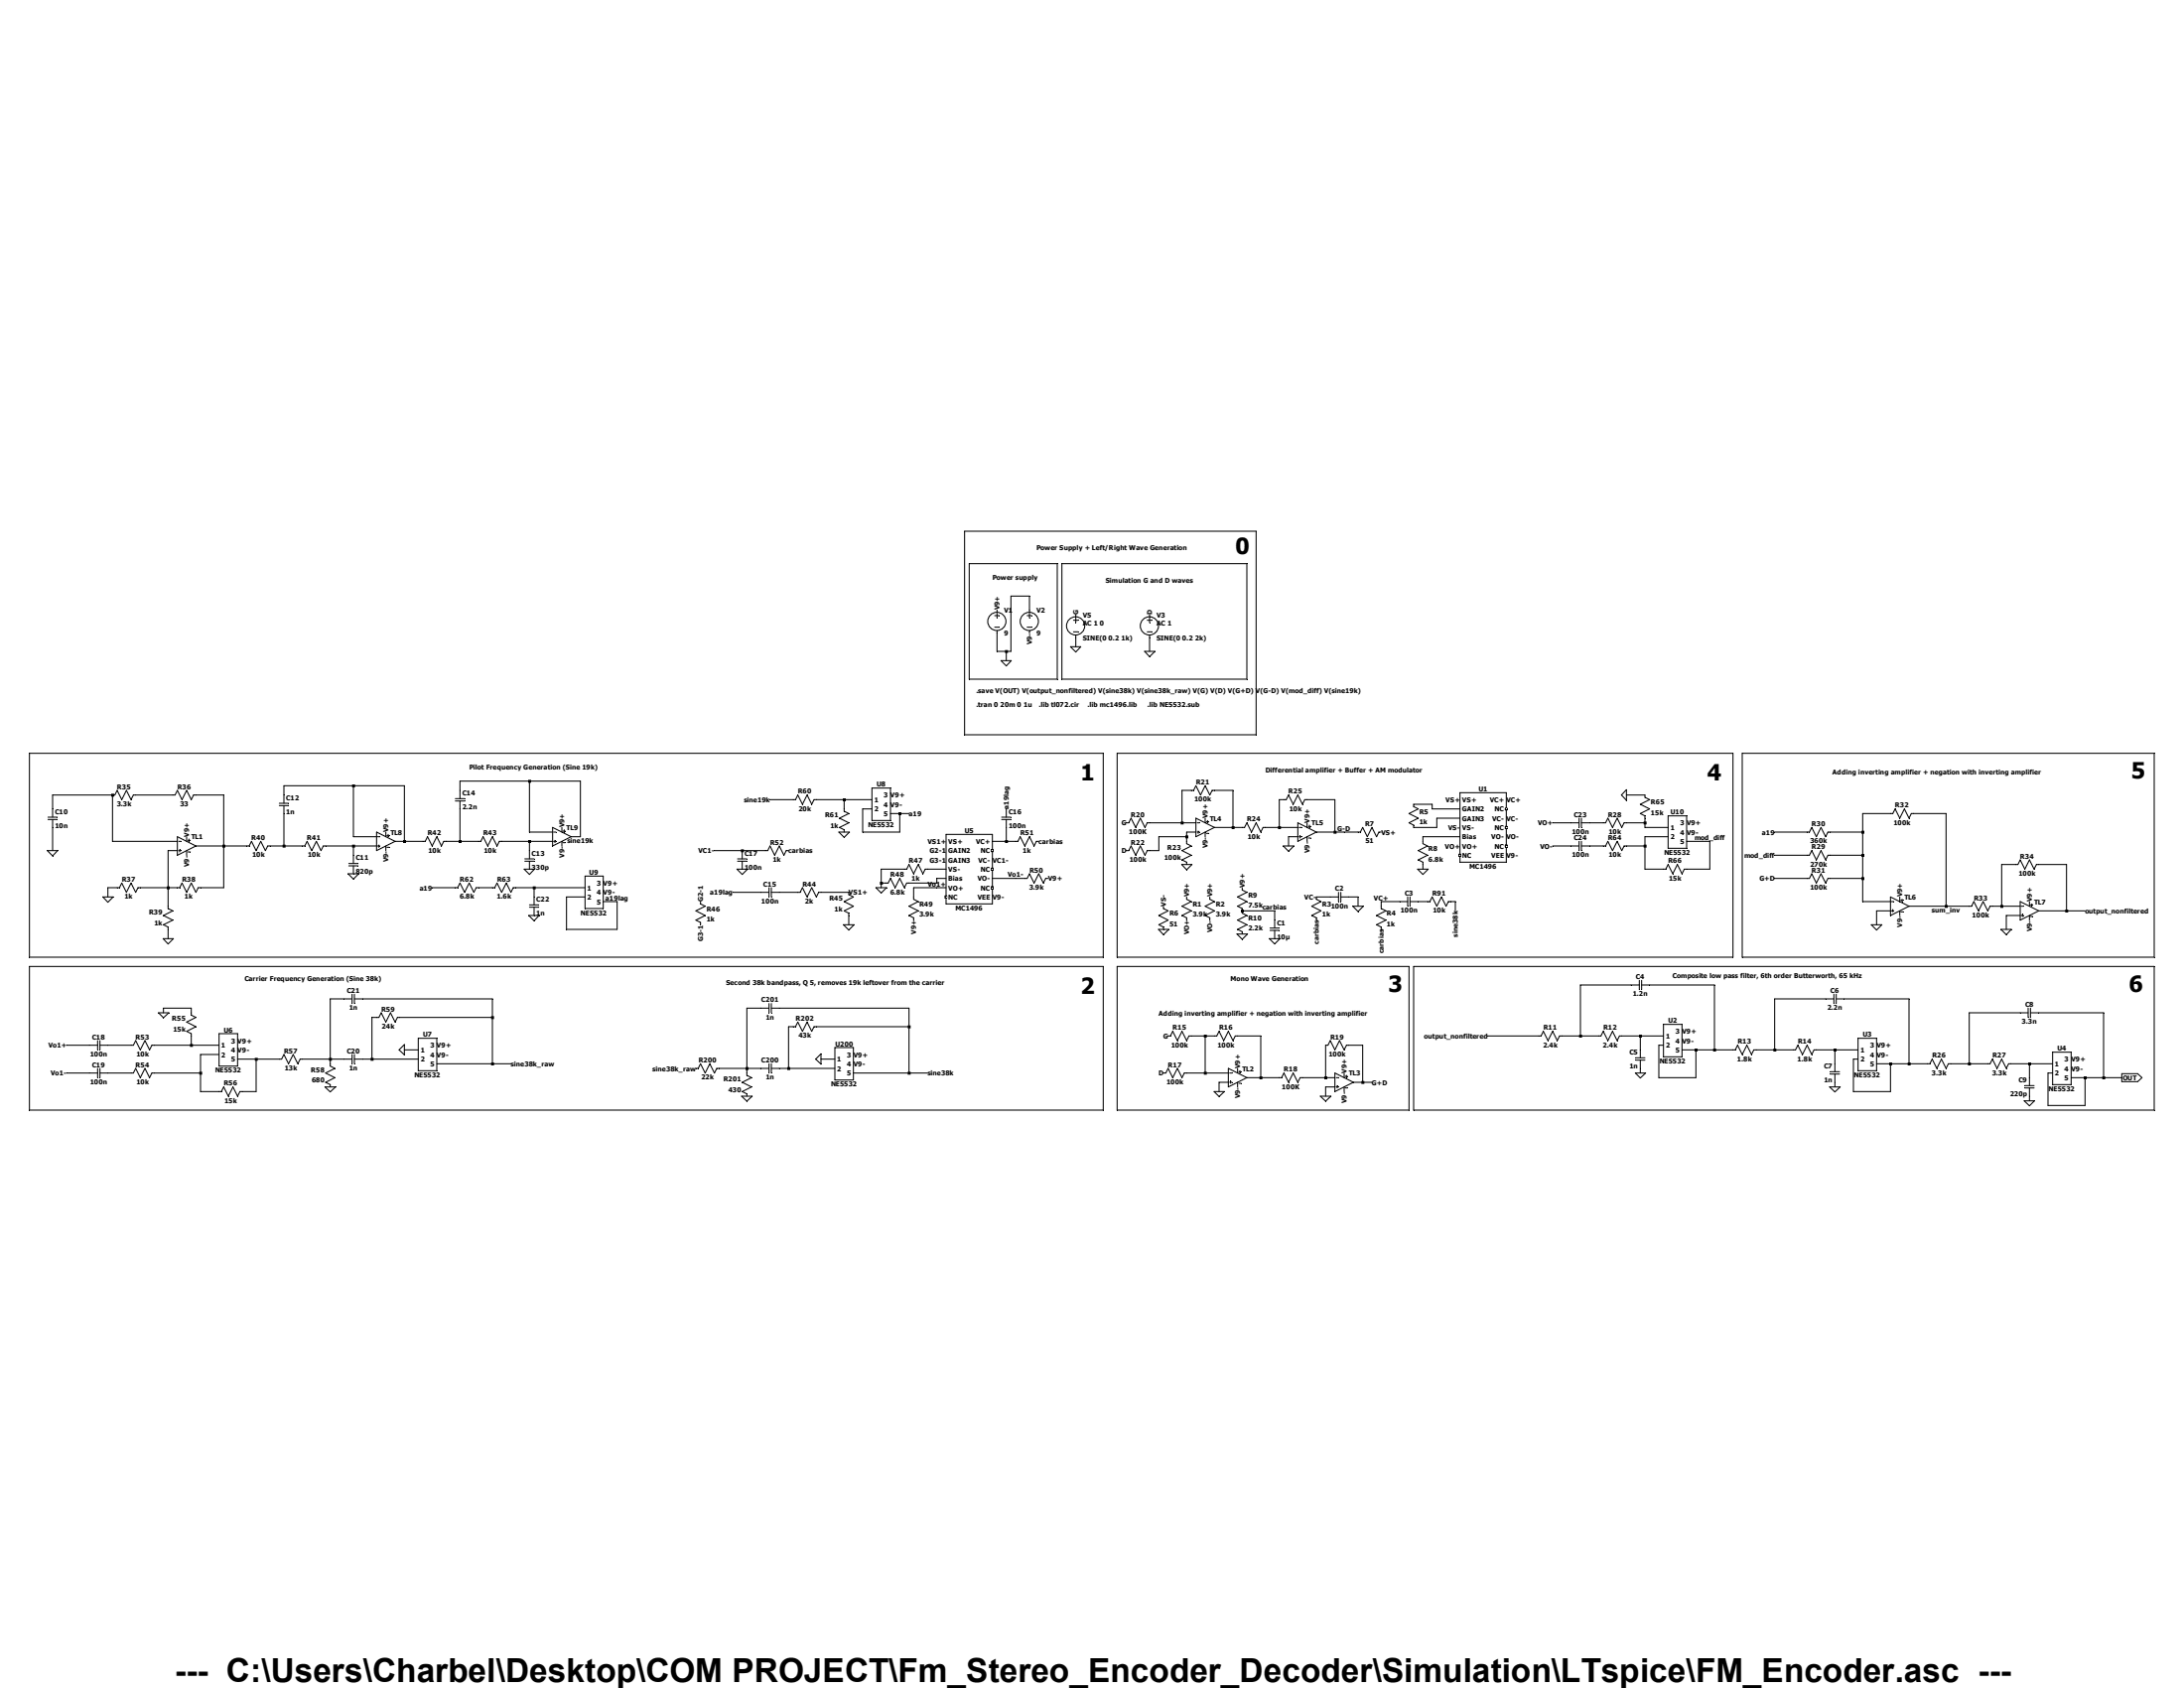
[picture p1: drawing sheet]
Version 4.1
SHEET 1 17428 680
WIRE -4272 -6784 -4336 -6784
WIRE -4272 -6736 -4272 -6784
WIRE -4112 -6608 -4112 -6640
WIRE -4384 -6592 -4384 -6656
WIRE -4352 -6592 -4384 -6592
WIRE -4336 -6592 -4336 -6784
WIRE -4336 -6592 -4352 -6592
WIRE -3856 -6592 -3856 -6640
WIRE -4352 -6560 -4352 -6592
WIRE -6000 -6144 -6240 -6144
WIRE -5824 -6144 -6000 -6144
WIRE -6608 -6128 -6848 -6128
WIRE -6432 -6128 -6608 -6128
WIRE -6240 -6112 -6240 -6144
WIRE -3712 -6112 -3744 -6112
WIRE -3568 -6112 -3632 -6112
WIRE -7440 -6096 -7648 -6096
WIRE -7232 -6096 -7360 -6096
WIRE -7056 -6096 -7152 -6096
WIRE -6848 -6096 -6848 -6128
WIRE -2144 -6096 -2208 -6096
WIRE -5088 -6080 -5168 -6080
WIRE -4912 -6080 -5008 -6080
WIRE -4816 -6080 -4912 -6080
WIRE -3392 -6080 -3408 -6080
WIRE -3216 -6080 -3312 -6080
WIRE -2880 -6064 -2944 -6064
WIRE -7648 -6048 -7648 -6096
WIRE -4912 -6048 -4912 -6080
WIRE -4816 -6048 -4848 -6048
WIRE -2880 -6048 -2880 -6064
WIRE -2784 -6048 -2880 -6048
WIRE -4720 -6032 -4752 -6032
WIRE -4688 -6032 -4720 -6032
WIRE -1296 -6032 -1392 -6032
WIRE -1104 -6032 -1216 -6032
WIRE -2784 -6016 -2864 -6016
WIRE -3744 -6000 -3744 -6112
WIRE -3744 -6000 -3856 -6000
WIRE -3696 -6000 -3744 -6000
WIRE -2400 -6000 -2464 -6000
WIRE -2288 -6000 -2336 -6000
WIRE -2144 -6000 -2144 -6016
WIRE -2144 -6000 -2208 -6000
WIRE -3568 -5984 -3568 -6112
WIRE -3568 -5984 -3632 -5984
WIRE -3536 -5984 -3568 -5984
WIRE -3408 -5984 -3408 -6080
WIRE -3408 -5984 -3456 -5984
WIRE -3344 -5984 -3408 -5984
WIRE -2864 -5984 -2864 -6016
WIRE -2864 -5984 -2944 -5984
WIRE -2144 -5984 -2144 -6000
WIRE -2064 -5984 -2144 -5984
WIRE -6000 -5968 -6000 -6144
WIRE -5920 -5968 -6000 -5968
WIRE -4848 -5968 -4848 -6048
WIRE -4720 -5968 -4720 -6032
WIRE -4720 -5968 -4848 -5968
WIRE -3696 -5968 -3728 -5968
WIRE -3216 -5968 -3216 -6080
WIRE -3216 -5968 -3280 -5968
WIRE -3184 -5968 -3216 -5968
WIRE -3136 -5968 -3184 -5968
WIRE -1584 -5968 -1696 -5968
WIRE -1392 -5968 -1392 -6032
WIRE -1392 -5968 -1504 -5968
WIRE -6608 -5952 -6608 -6128
WIRE -6528 -5952 -6608 -5952
WIRE -5824 -5952 -5824 -6144
WIRE -5824 -5952 -5856 -5952
WIRE -3728 -5952 -3728 -5968
WIRE -3728 -5952 -3824 -5952
WIRE -3344 -5952 -3376 -5952
WIRE -2784 -5952 -2912 -5952
WIRE -2064 -5952 -2144 -5952
WIRE -7440 -5936 -7440 -6096
WIRE -7216 -5936 -7440 -5936
WIRE -6432 -5936 -6432 -6128
WIRE -6432 -5936 -6464 -5936
WIRE -6368 -5936 -6432 -5936
WIRE -6240 -5936 -6240 -6048
WIRE -6240 -5936 -6288 -5936
WIRE -6176 -5936 -6240 -5936
WIRE -6000 -5936 -6096 -5936
WIRE -5920 -5936 -6000 -5936
WIRE -4352 -5936 -4352 -5984
WIRE -4352 -5936 -4400 -5936
WIRE -4320 -5936 -4352 -5936
WIRE -3728 -5936 -3728 -5952
WIRE -2912 -5936 -2912 -5952
WIRE -1920 -5936 -2000 -5936
WIRE -7056 -5920 -7056 -6096
WIRE -7056 -5920 -7152 -5920
WIRE -6976 -5920 -7056 -5920
WIRE -6848 -5920 -6848 -6032
WIRE -6848 -5920 -6896 -5920
WIRE -6784 -5920 -6848 -5920
WIRE -6608 -5920 -6704 -5920
WIRE -6528 -5920 -6608 -5920
WIRE -3376 -5920 -3376 -5952
WIRE -2400 -5920 -2464 -5920
WIRE -2288 -5920 -2336 -5920
WIRE -2144 -5920 -2144 -5952
WIRE -2144 -5920 -2208 -5920
WIRE -7648 -5904 -7648 -5984
WIRE -7216 -5904 -7248 -5904
WIRE -6000 -5904 -6000 -5936
WIRE -5264 -5904 -5360 -5904
WIRE -5184 -5904 -5264 -5904
WIRE -3824 -5904 -3824 -5952
WIRE -3824 -5904 -3856 -5904
WIRE -6608 -5888 -6608 -5920
WIRE -1584 -5888 -1696 -5888
WIRE -1392 -5888 -1392 -5968
WIRE -1392 -5888 -1504 -5888
WIRE -864 -5856 -912 -5856
WIRE -688 -5856 -784 -5856
WIRE -4704 -5840 -4784 -5840
WIRE -4560 -5840 -4624 -5840
WIRE -2912 -5840 -2912 -5856
WIRE -2144 -5840 -2144 -5920
WIRE -2080 -5840 -2144 -5840
WIRE -1920 -5840 -1920 -5936
WIRE -1920 -5840 -2000 -5840
WIRE -4560 -5808 -4592 -5808
WIRE -4320 -5808 -4400 -5808
WIRE -4288 -5808 -4320 -5808
WIRE -1584 -5808 -1696 -5808
WIRE -1392 -5808 -1392 -5888
WIRE -1392 -5808 -1504 -5808
WIRE -4784 -5792 -4784 -5840
WIRE -4768 -5792 -4784 -5792
WIRE -4592 -5792 -4592 -5808
WIRE -4592 -5792 -4688 -5792
WIRE -7424 -5776 -7456 -5776
WIRE -7248 -5776 -7248 -5904
WIRE -7248 -5776 -7344 -5776
WIRE -7216 -5776 -7248 -5776
WIRE -7056 -5776 -7056 -5920
WIRE -7056 -5776 -7136 -5776
WIRE -6256 -5776 -6336 -5776
WIRE -6128 -5776 -6176 -5776
WIRE -5984 -5776 -6048 -5776
WIRE -5808 -5776 -5984 -5776
WIRE -4784 -5776 -4784 -5792
WIRE -4592 -5776 -4672 -5776
WIRE -4560 -5776 -4592 -5776
WIRE -5200 -5760 -5296 -5760
WIRE -5072 -5760 -5136 -5760
WIRE -4896 -5760 -4992 -5760
WIRE -7456 -5744 -7456 -5776
WIRE -5984 -5744 -5984 -5776
WIRE -5808 -5744 -5872 -5744
WIRE -4672 -5744 -4672 -5776
WIRE -3232 -5744 -3280 -5744
WIRE -3136 -5744 -3168 -5744
WIRE -5696 -5728 -5744 -5728
WIRE -2992 -5728 -3056 -5728
WIRE -2896 -5728 -2928 -5728
WIRE -2800 -5728 -2816 -5728
WIRE -1392 -5728 -1392 -5808
WIRE -1296 -5728 -1392 -5728
WIRE -7248 -5712 -7248 -5776
WIRE -3136 -5712 -3136 -5744
WIRE -3056 -5712 -3056 -5728
WIRE -1104 -5712 -1104 -6032
WIRE -1104 -5712 -1232 -5712
WIRE -1024 -5712 -1104 -5712
WIRE -912 -5712 -912 -5856
WIRE -912 -5712 -944 -5712
WIRE -848 -5712 -912 -5712
WIRE -3424 -5696 -3536 -5696
WIRE -2800 -5696 -2800 -5728
WIRE -1296 -5696 -1344 -5696
WIRE -688 -5696 -688 -5856
WIRE -688 -5696 -784 -5696
WIRE -624 -5696 -688 -5696
WIRE -848 -5680 -896 -5680
WIRE -3424 -5664 -3424 -5696
WIRE -4896 -5648 -4896 -5680
WIRE -1344 -5648 -1344 -5696
WIRE -5872 -5632 -5872 -5744
WIRE -5696 -5632 -5696 -5728
WIRE -5696 -5632 -5872 -5632
WIRE -896 -5632 -896 -5680
WIRE -7248 -5600 -7248 -5632
WIRE -2192 -5440 -2368 -5440
WIRE -1904 -5440 -2128 -5440
WIRE -6640 -5392 -6688 -5392
WIRE -6128 -5392 -6576 -5392
WIRE -1520 -5392 -1696 -5392
WIRE -1232 -5392 -1456 -5392
WIRE -7168 -5360 -7264 -5360
WIRE -5200 -5360 -5248 -5360
WIRE -4688 -5360 -5136 -5360
WIRE -7264 -5344 -7264 -5360
WIRE -7168 -5344 -7168 -5360
WIRE -848 -5344 -1024 -5344
WIRE -560 -5344 -784 -5344
WIRE -6528 -5328 -6544 -5328
WIRE -6128 -5328 -6128 -5392
WIRE -6128 -5328 -6448 -5328
WIRE -5088 -5296 -5104 -5296
WIRE -4688 -5296 -4688 -5360
WIRE -4688 -5296 -5008 -5296
WIRE -3664 -5264 -3712 -5264
WIRE -3632 -5264 -3664 -5264
WIRE -3472 -5264 -3552 -5264
WIRE -2512 -5264 -2688 -5264
WIRE -2368 -5264 -2368 -5440
WIRE -2368 -5264 -2432 -5264
WIRE -2304 -5264 -2368 -5264
WIRE -2160 -5264 -2224 -5264
WIRE -2080 -5264 -2160 -5264
WIRE -7520 -5232 -7600 -5232
WIRE -7376 -5232 -7456 -5232
WIRE -7168 -5232 -7168 -5264
WIRE -7168 -5232 -7296 -5232
WIRE -7072 -5232 -7168 -5232
WIRE -3120 -5232 -3168 -5232
WIRE -2080 -5232 -2096 -5232
WIRE -6384 -5216 -6432 -5216
WIRE -2160 -5216 -2160 -5264
WIRE -1968 -5216 -2016 -5216
WIRE -1904 -5216 -1904 -5440
WIRE -1904 -5216 -1968 -5216
WIRE -1840 -5216 -1904 -5216
WIRE -1696 -5216 -1696 -5392
WIRE -1696 -5216 -1760 -5216
WIRE -1632 -5216 -1696 -5216
WIRE -1488 -5216 -1552 -5216
WIRE -1408 -5216 -1488 -5216
WIRE -7072 -5200 -7136 -5200
WIRE -6944 -5184 -7008 -5184
WIRE -6864 -5184 -6944 -5184
WIRE -6688 -5184 -6688 -5392
WIRE -6688 -5184 -6784 -5184
WIRE -6640 -5184 -6688 -5184
WIRE -6544 -5184 -6544 -5328
WIRE -6544 -5184 -6576 -5184
WIRE -6384 -5184 -6544 -5184
WIRE -4944 -5184 -4992 -5184
WIRE -1408 -5184 -1424 -5184
WIRE -6688 -5168 -6688 -5184
WIRE -6128 -5168 -6128 -5328
WIRE -6128 -5168 -6320 -5168
WIRE -6064 -5168 -6128 -5168
WIRE -1488 -5168 -1488 -5216
WIRE -1296 -5168 -1344 -5168
WIRE -1232 -5168 -1232 -5392
WIRE -1232 -5168 -1296 -5168
WIRE -1168 -5168 -1232 -5168
WIRE -1024 -5168 -1024 -5344
WIRE -1024 -5168 -1088 -5168
WIRE -960 -5168 -1024 -5168
WIRE -816 -5168 -880 -5168
WIRE -736 -5168 -816 -5168
WIRE -5248 -5152 -5248 -5360
WIRE -5248 -5152 -5344 -5152
WIRE -5200 -5152 -5248 -5152
WIRE -5104 -5152 -5104 -5296
WIRE -5104 -5152 -5136 -5152
WIRE -4944 -5152 -5104 -5152
WIRE -7520 -5136 -7600 -5136
WIRE -7376 -5136 -7456 -5136
WIRE -7136 -5136 -7136 -5200
WIRE -7136 -5136 -7296 -5136
WIRE -5248 -5136 -5248 -5152
WIRE -4688 -5136 -4688 -5296
WIRE -4688 -5136 -4880 -5136
WIRE -4624 -5136 -4688 -5136
WIRE -3664 -5136 -3664 -5264
WIRE -3664 -5136 -3728 -5136
WIRE -3584 -5136 -3664 -5136
WIRE -2160 -5136 -2160 -5152
WIRE -736 -5136 -752 -5136
WIRE -3472 -5120 -3472 -5264
WIRE -3472 -5120 -3520 -5120
WIRE -3408 -5120 -3472 -5120
WIRE -3248 -5120 -3248 -5232
WIRE -3248 -5120 -3328 -5120
WIRE -3216 -5120 -3248 -5120
WIRE -2096 -5120 -2096 -5232
WIRE -1968 -5120 -1968 -5216
WIRE -1968 -5120 -2096 -5120
WIRE -816 -5120 -816 -5168
WIRE -624 -5120 -672 -5120
WIRE -560 -5120 -560 -5344
WIRE -560 -5120 -624 -5120
WIRE -496 -5120 -560 -5120
WIRE -3584 -5104 -3616 -5104
WIRE -3120 -5104 -3120 -5232
WIRE -3120 -5104 -3152 -5104
WIRE -3088 -5104 -3120 -5104
WIRE -3216 -5088 -3248 -5088
WIRE -1488 -5088 -1488 -5104
WIRE -7136 -5072 -7136 -5136
WIRE -7072 -5072 -7136 -5072
WIRE -6944 -5072 -6944 -5184
WIRE -6944 -5072 -6992 -5072
WIRE -3616 -5072 -3616 -5104
WIRE -1424 -5072 -1424 -5184
WIRE -1296 -5072 -1296 -5168
WIRE -1296 -5072 -1424 -5072
WIRE -3248 -5056 -3248 -5088
WIRE -816 -5040 -816 -5056
WIRE -752 -5024 -752 -5136
WIRE -624 -5024 -624 -5120
WIRE -624 -5024 -752 -5024
FLAG -4384 -6736 V9+
FLAG -4272 -6656 V9-
FLAG -4352 -6560 0
FLAG -3808 -5136 D
FLAG -3792 -5264 G
FLAG -3552 -5152 V9+
FLAG -3552 -5088 V9-
FLAG -3616 -5072 0
FLAG -3184 -5136 V9+
FLAG -3184 -5072 V9-
FLAG -3248 -5056 0
FLAG -3088 -5104 G+D
FLAG -3664 -6016 V9+
FLAG -3664 -5952 V9-
FLAG -3728 -5856 0
FLAG -3936 -5904 D
FLAG -3936 -6000 G
FLAG -3312 -6000 V9+
FLAG -3312 -5936 V9-
FLAG -3376 -5920 0
FLAG -1696 -5968 a19
FLAG -1696 -5888 mod_diff
FLAG -1696 -5808 G+D
FLAG -1264 -5744 V9+
FLAG -1264 -5680 V9-
FLAG -1344 -5648 0
FLAG -816 -5728 V9+
FLAG -816 -5664 V9-
FLAG -896 -5632 0
FLAG -624 -5696 output_nonfiltered
FLAG -4112 -6608 0
FLAG -3856 -6592 0
FLAG -4112 -6720 G
FLAG -3856 -6720 D
FLAG -3184 -5968 G-D
FLAG -2624 -5888 V9-
FLAG -2784 -5920 VO+
FLAG -2624 -5952 VO-
FLAG -3648 -5664 VO-
FLAG -3728 -5664 VO+
FLAG -3728 -5744 V9+
FLAG -3648 -5744 V9+
FLAG -3808 -5632 0
FLAG -3808 -5712 VS-
FLAG -2784 -5984 VS-
FLAG -2624 -6016 VC-
FLAG -3280 -5744 VC-
FLAG -2784 -6080 VS+
FLAG -3056 -5968 VS+
FLAG -2912 -5840 0
FLAG -3280 -5664 carbias
FLAG -3536 -5616 0
FLAG -3424 -5600 0
FLAG -3536 -5776 V9+
FLAG -2624 -6080 VC+
FLAG -3136 -5712 0
FLAG -3056 -5728 VC+
FLAG -3056 -5632 carbias
FLAG -2800 -5696 sine38k
FLAG -3424 -5696 carbias
FLAG -2688 -5264 output_nonfiltered
FLAG -2160 -5136 0
FLAG -2016 -5280 V9+
FLAG -2016 -5248 V9-
FLAG -1488 -5088 0
FLAG -1344 -5232 V9+
FLAG -1344 -5200 V9-
FLAG -816 -5040 0
FLAG -672 -5184 V9+
FLAG -672 -5152 V9-
FLAG -496 -5120 OUT
IOPIN -496 -5120 Out
FLAG -7184 -5952 V9+
FLAG -7184 -5888 V9-
FLAG -7648 -5904 0
FLAG -7456 -5744 0
FLAG -7248 -5600 0
FLAG -6496 -5968 V9+
FLAG -6496 -5904 V9-
FLAG -6608 -5824 0
FLAG -5888 -5984 V9+
FLAG -5888 -5920 V9-
FLAG -6000 -5840 0
FLAG -5824 -5952 sine19k
FLAG -5296 -5760 a19lag
FLAG -4896 -5648 0
FLAG -4896 -5760 VS1+
FLAG -4560 -5936 VS1+
FLAG -4560 -5904 G2-1
FLAG -5408 -5728 G2-1
FLAG -4560 -5872 G3-1
FLAG -5408 -5648 G3-1
FLAG -4784 -5776 0
FLAG -4672 -5664 V9+
FLAG -4592 -5776 Vo1+
FLAG -4400 -5744 V9-
FLAG -4208 -5808 V9+
FLAG -4320 -5808 Vo1-
FLAG -4352 -6048 a19lag
FLAG -4400 -5872 VC1-
FLAG -5360 -5904 VC1-
FLAG -5264 -5840 0
FLAG -5104 -5904 carbias
FLAG -4240 -5936 carbias
FLAG -7600 -5232 Vo1+
FLAG -7600 -5136 Vo1-
FLAG -7264 -5344 0
FLAG -7008 -5248 V9+
FLAG -7008 -5216 V9-
FLAG -6688 -5088 0
FLAG -6432 -5216 0
FLAG -6320 -5232 V9+
FLAG -6320 -5200 V9-
FLAG -5168 -6080 sine19k
FLAG -4912 -5968 0
FLAG -4688 -6032 a19
FLAG -4752 -6096 V9+
FLAG -4752 -6064 V9-
FLAG -6064 -5168 sine38k_raw
FLAG -6336 -5776 a19
FLAG -5984 -5680 0
FLAG -5696 -5728 a19lag
FLAG -5744 -5792 V9+
FLAG -5744 -5760 V9-
FLAG -1104 -5712 sum_inv
FLAG -2464 -5920 VO-
FLAG -2464 -6000 VO+
FLAG -2000 -6000 V9+
FLAG -2000 -5968 V9-
FLAG -1920 -5936 mod_diff
FLAG -2208 -6096 0
FLAG -5248 -5056 0
FLAG -4992 -5184 0
FLAG -4880 -5200 V9+
FLAG -4880 -5168 V9-
FLAG -4624 -5136 sine38k
FLAG -5424 -5152 sine38k_raw
SYMBOL voltage -4384 -6752 R0
WINDOW 123 0 0 Left 0
WINDOW 39 0 0 Left 0
SYMATTR InstName V1
SYMATTR Value 9
SYMBOL voltage -4272 -6752 R0
WINDOW 123 0 0 Left 0
WINDOW 39 0 0 Left 0
SYMATTR InstName V2
SYMATTR Value 9
SYMBOL res -3696 -5280 R90
WINDOW 0 0 56 VBottom 2
WINDOW 3 32 56 VTop 2
SYMATTR InstName R15
SYMATTR Value 100k
SYMBOL res -3536 -5280 R90
WINDOW 0 0 56 VBottom 2
WINDOW 3 32 56 VTop 2
SYMATTR InstName R16
SYMATTR Value 100k
SYMBOL res -3712 -5152 R90
WINDOW 0 0 56 VBottom 2
WINDOW 3 32 56 VTop 2
SYMATTR InstName R17
SYMATTR Value 100k
SYMBOL OpAmps\\opamp2 -3552 -5184 R0
SYMATTR InstName TL2
SYMATTR Value ""
SYMATTR SpiceModel TL072
SYMBOL res -3312 -5136 R90
WINDOW 0 0 56 VBottom 2
WINDOW 3 32 56 VTop 2
SYMATTR InstName R18
SYMATTR Value 100K
SYMBOL res -3152 -5248 R90
WINDOW 0 0 56 VBottom 2
WINDOW 3 32 56 VTop 2
SYMATTR InstName R19
SYMATTR Value 100k
SYMBOL OpAmps\\opamp2 -3184 -5168 R0
SYMATTR InstName TL3
SYMATTR Value ""
SYMATTR SpiceModel TL072
SYMBOL res -3840 -6016 R90
WINDOW 0 0 56 VBottom 2
WINDOW 3 32 56 VTop 2
SYMATTR InstName R20
SYMATTR Value 100K
SYMBOL res -3616 -6128 R90
WINDOW 0 0 56 VBottom 2
WINDOW 3 32 56 VTop 2
SYMATTR InstName R21
SYMATTR Value 100k
SYMBOL res -3840 -5920 R90
WINDOW 0 0 56 VBottom 2
WINDOW 3 32 56 VTop 2
SYMATTR InstName R22
SYMATTR Value 100k
SYMBOL res -3712 -5840 R180
WINDOW 0 36 76 Left 2
WINDOW 3 36 40 Left 2
SYMATTR InstName R23
SYMATTR Value 100k
SYMBOL OpAmps\\opamp2 -3664 -6048 R0
SYMATTR InstName TL4
SYMATTR Value ""
SYMATTR SpiceModel TL072
SYMBOL res -3440 -6000 R90
WINDOW 0 0 56 VBottom 2
WINDOW 3 32 56 VTop 2
SYMATTR InstName R24
SYMATTR Value 10k
SYMBOL res -3296 -6096 R90
WINDOW 0 0 56 VBottom 2
WINDOW 3 32 56 VTop 2
SYMATTR InstName R25
SYMATTR Value 10k
SYMBOL OpAmps\\opamp2 -3312 -6032 R0
SYMATTR InstName TL5
SYMATTR Value ""
SYMATTR SpiceModel TL072
SYMBOL res -1488 -5904 R90
WINDOW 0 0 56 VBottom 2
WINDOW 3 32 56 VTop 2
SYMATTR InstName R29
SYMATTR Value 270k
SYMBOL res -1488 -5984 R90
WINDOW 0 0 56 VBottom 2
WINDOW 3 32 56 VTop 2
SYMATTR InstName R30
SYMATTR Value 360k
SYMBOL res -1488 -5824 R90
WINDOW 0 0 56 VBottom 2
WINDOW 3 32 56 VTop 2
SYMATTR InstName R31
SYMATTR Value 100k
SYMBOL res -1200 -6048 R90
WINDOW 0 0 56 VBottom 2
WINDOW 3 32 56 VTop 2
SYMATTR InstName R32
SYMATTR Value 100k
SYMBOL OpAmps\\opamp2 -1264 -5776 R0
SYMATTR InstName TL6
SYMATTR Value ""
SYMATTR SpiceModel TL072
SYMBOL res -928 -5728 R90
WINDOW 0 0 56 VBottom 2
WINDOW 3 32 56 VTop 2
SYMATTR InstName R33
SYMATTR Value 100k
SYMBOL OpAmps\\opamp2 -816 -5760 R0
SYMATTR InstName TL7
SYMATTR Value ""
SYMATTR SpiceModel TL072
SYMBOL res -768 -5872 R90
WINDOW 0 0 56 VBottom 2
WINDOW 3 32 56 VTop 2
SYMATTR InstName R34
SYMATTR Value 100k
SYMBOL voltage -4112 -6736 R0
WINDOW 123 24 44 Left 2
WINDOW 39 0 0 Left 0
SYMATTR Value2 AC 1 0
SYMATTR InstName V5
SYMATTR Value SINE(0 0.2 1k)
SYMBOL MC1496 -2704 -5984 R0
SYMATTR InstName U1
SYMBOL res -3744 -5760 R0
SYMATTR InstName R1
SYMATTR Value 3.9k
SYMBOL res -3664 -5760 R0
SYMATTR InstName R2
SYMATTR Value 3.9k
SYMBOL res -2960 -6080 R0
SYMATTR InstName R5
SYMATTR Value 1k
SYMBOL res -3824 -5728 R0
SYMATTR InstName R6
SYMATTR Value 51
SYMBOL res -3296 -5760 R0
SYMATTR InstName R3
SYMATTR Value 1k
SYMBOL res -3040 -5984 R90
WINDOW 0 0 56 VBottom 2
WINDOW 3 32 56 VTop 2
SYMATTR InstName R7
SYMATTR Value 51
SYMBOL res -2928 -5952 R0
SYMATTR InstName R8
SYMATTR Value 6.8k
SYMBOL res -3552 -5792 R0
SYMATTR InstName R9
SYMATTR Value 7.5k
SYMBOL res -3552 -5712 R0
SYMATTR InstName R10
SYMATTR Value 2.2k
SYMBOL cap -3440 -5664 R0
SYMATTR InstName C1
SYMATTR Value 10µ
SYMBOL cap -3168 -5760 R90
WINDOW 0 0 32 VBottom 2
WINDOW 3 32 32 VTop 2
SYMATTR InstName C2
SYMATTR Value 100n
SYMBOL res -3072 -5728 R0
SYMATTR InstName R4
SYMATTR Value 1k
SYMBOL cap -2928 -5744 R90
WINDOW 0 0 32 VBottom 2
WINDOW 3 32 32 VTop 2
SYMATTR InstName C3
SYMATTR Value 100n
SYMBOL res -2416 -5280 R90
WINDOW 0 0 56 VBottom 2
WINDOW 3 32 56 VTop 2
SYMATTR InstName R11
SYMATTR Value 2.4k
SYMBOL res -2208 -5280 R90
WINDOW 0 0 56 VBottom 2
WINDOW 3 32 56 VTop 2
SYMATTR InstName R12
SYMATTR Value 2.4k
SYMBOL cap -2128 -5456 R90
WINDOW 0 0 32 VBottom 2
WINDOW 3 32 32 VTop 2
SYMATTR InstName C4
SYMATTR Value 1.2n
SYMBOL cap -2144 -5152 R180
WINDOW 0 24 56 Left 2
WINDOW 3 24 8 Left 2
SYMATTR InstName C5
SYMATTR Value 1n
SYMBOL NE5532 -2048 -5248 R0
SYMATTR InstName U2
SYMBOL res -1744 -5232 R90
WINDOW 0 0 56 VBottom 2
WINDOW 3 32 56 VTop 2
SYMATTR InstName R13
SYMATTR Value 1.8k
SYMBOL res -1536 -5232 R90
WINDOW 0 0 56 VBottom 2
WINDOW 3 32 56 VTop 2
SYMATTR InstName R14
SYMATTR Value 1.8k
SYMBOL cap -1456 -5408 R90
WINDOW 0 0 32 VBottom 2
WINDOW 3 32 32 VTop 2
SYMATTR InstName C6
SYMATTR Value 2.2n
SYMBOL cap -1472 -5104 R180
WINDOW 0 24 56 Left 2
WINDOW 3 24 8 Left 2
SYMATTR InstName C7
SYMATTR Value 1n
SYMBOL NE5532 -1376 -5200 R0
SYMATTR InstName U3
SYMBOL res -1072 -5184 R90
WINDOW 0 0 56 VBottom 2
WINDOW 3 32 56 VTop 2
SYMATTR InstName R26
SYMATTR Value 3.3k
SYMBOL res -864 -5184 R90
WINDOW 0 0 56 VBottom 2
WINDOW 3 32 56 VTop 2
SYMATTR InstName R27
SYMATTR Value 3.3k
SYMBOL cap -784 -5360 R90
WINDOW 0 0 32 VBottom 2
WINDOW 3 32 32 VTop 2
SYMATTR InstName C8
SYMATTR Value 3.3n
SYMBOL cap -800 -5056 R180
WINDOW 0 24 56 Left 2
WINDOW 3 24 8 Left 2
SYMATTR InstName C9
SYMATTR Value 220p
SYMBOL NE5532 -704 -5152 R0
SYMATTR InstName U4
SYMBOL OpAmps\\opamp2 -7184 -5984 R0
SYMATTR InstName TL1
SYMATTR Value ""
SYMATTR SpiceModel TL072
SYMBOL cap -7664 -6048 R0
SYMATTR InstName C10
SYMATTR Value 10n
SYMBOL res -7344 -6112 R90
WINDOW 0 0 56 VBottom 2
WINDOW 3 32 56 VTop 2
SYMATTR InstName R35
SYMATTR Value 3.3k
SYMBOL res -7136 -6112 R90
WINDOW 0 0 56 VBottom 2
WINDOW 3 32 56 VTop 2
SYMATTR InstName R36
SYMATTR Value 33
SYMBOL res -7328 -5792 R90
WINDOW 0 0 56 VBottom 2
WINDOW 3 32 56 VTop 2
SYMATTR InstName R37
SYMATTR Value 1k
SYMBOL res -7120 -5792 R90
WINDOW 0 0 56 VBottom 2
WINDOW 3 32 56 VTop 2
SYMATTR InstName R38
SYMATTR Value 1k
SYMBOL res -7232 -5616 R180
WINDOW 0 36 76 Left 2
WINDOW 3 36 40 Left 2
SYMATTR InstName R39
SYMATTR Value 1k
SYMBOL res -6880 -5936 R90
WINDOW 0 0 56 VBottom 2
WINDOW 3 32 56 VTop 2
SYMATTR InstName R40
SYMATTR Value 10k
SYMBOL res -6688 -5936 R90
WINDOW 0 0 56 VBottom 2
WINDOW 3 32 56 VTop 2
SYMATTR InstName R41
SYMATTR Value 10k
SYMBOL cap -6624 -5888 R0
SYMATTR InstName C11
SYMATTR Value 820p
SYMBOL cap -6864 -6096 R0
SYMATTR InstName C12
SYMATTR Value 1n
SYMBOL OpAmps\\opamp2 -6496 -6000 R0
SYMATTR InstName TL8
SYMATTR Value ""
SYMATTR SpiceModel TL072
SYMBOL res -6272 -5952 R90
WINDOW 0 0 56 VBottom 2
WINDOW 3 32 56 VTop 2
SYMATTR InstName R42
SYMATTR Value 10k
SYMBOL res -6080 -5952 R90
WINDOW 0 0 56 VBottom 2
WINDOW 3 32 56 VTop 2
SYMATTR InstName R43
SYMATTR Value 10k
SYMBOL cap -6016 -5904 R0
SYMATTR InstName C13
SYMATTR Value 330p
SYMBOL cap -6256 -6112 R0
SYMATTR InstName C14
SYMATTR Value 2.2n
SYMBOL OpAmps\\opamp2 -5888 -6016 R0
SYMATTR InstName TL9
SYMATTR Value ""
SYMATTR SpiceModel TL072
SYMBOL cap -5136 -5776 R90
WINDOW 0 0 32 VBottom 2
WINDOW 3 32 32 VTop 2
SYMATTR InstName C15
SYMATTR Value 100n
SYMBOL res -4976 -5776 R90
WINDOW 0 0 56 VBottom 2
WINDOW 3 32 56 VTop 2
SYMATTR InstName R44
SYMATTR Value 2k
SYMBOL res -4880 -5664 R180
WINDOW 0 36 76 Left 2
WINDOW 3 36 40 Left 2
SYMATTR InstName R45
SYMATTR Value 1k
SYMBOL MC1496 -4480 -5840 R0
SYMATTR InstName U5
SYMBOL res -5424 -5744 R0
SYMATTR InstName R46
SYMATTR Value 1k
SYMBOL res -4608 -5856 R90
WINDOW 0 0 56 VBottom 2
WINDOW 3 32 56 VTop 2
SYMATTR InstName R47
SYMATTR Value 1k
SYMBOL res -4672 -5808 R90
WINDOW 0 0 56 VBottom 2
WINDOW 3 32 56 VTop 2
SYMATTR InstName R48
SYMATTR Value 6.8k
SYMBOL res -4688 -5760 R0
SYMATTR InstName R49
SYMATTR Value 3.9k
SYMBOL res -4192 -5824 R90
WINDOW 0 0 56 VBottom 2
WINDOW 3 32 56 VTop 2
SYMATTR InstName R50
SYMATTR Value 3.9k
SYMBOL res -4224 -5952 R90
WINDOW 0 0 56 VBottom 2
WINDOW 3 32 56 VTop 2
SYMATTR InstName R51
SYMATTR Value 1k
SYMBOL cap -4368 -6048 R0
SYMATTR InstName C16
SYMATTR Value 100n
SYMBOL cap -5280 -5904 R0
SYMATTR InstName C17
SYMATTR Value 100n
SYMBOL res -5088 -5920 R90
WINDOW 0 0 56 VBottom 2
WINDOW 3 32 56 VTop 2
SYMATTR InstName R52
SYMATTR Value 1k
SYMBOL cap -7456 -5248 R90
WINDOW 0 0 32 VBottom 2
WINDOW 3 32 32 VTop 2
SYMATTR InstName C18
SYMATTR Value 100n
SYMBOL cap -7456 -5152 R90
WINDOW 0 0 32 VBottom 2
WINDOW 3 32 32 VTop 2
SYMATTR InstName C19
SYMATTR Value 100n
SYMBOL res -7280 -5248 R90
WINDOW 0 0 56 VBottom 2
WINDOW 3 32 56 VTop 2
SYMATTR InstName R53
SYMATTR Value 10k
SYMBOL res -7280 -5152 R90
WINDOW 0 0 56 VBottom 2
WINDOW 3 32 56 VTop 2
SYMATTR InstName R54
SYMATTR Value 10k
SYMBOL res -7152 -5248 R180
WINDOW 0 36 76 Left 2
WINDOW 3 36 40 Left 2
SYMATTR InstName R55
SYMATTR Value 15k
SYMBOL NE5532 -7040 -5216 R0
SYMATTR InstName U6
SYMBOL res -6976 -5088 R90
WINDOW 0 0 56 VBottom 2
WINDOW 3 32 56 VTop 2
SYMATTR InstName R56
SYMATTR Value 15k
SYMBOL res -6768 -5200 R90
WINDOW 0 0 56 VBottom 2
WINDOW 3 32 56 VTop 2
SYMATTR InstName R57
SYMATTR Value 13k
SYMBOL res -6672 -5072 R180
WINDOW 0 36 76 Left 2
WINDOW 3 36 40 Left 2
SYMATTR InstName R58
SYMATTR Value 680
SYMBOL cap -6576 -5200 R90
WINDOW 0 0 32 VBottom 2
WINDOW 3 32 32 VTop 2
SYMATTR InstName C20
SYMATTR Value 1n
SYMBOL cap -6576 -5408 R90
WINDOW 0 0 32 VBottom 2
WINDOW 3 32 32 VTop 2
SYMATTR InstName C21
SYMATTR Value 1n
SYMBOL res -6432 -5344 R90
WINDOW 0 0 56 VBottom 2
WINDOW 3 32 56 VTop 2
SYMATTR InstName R59
SYMATTR Value 24k
SYMBOL NE5532 -6352 -5200 R0
SYMATTR InstName U7
SYMBOL res -4992 -6096 R90
WINDOW 0 0 56 VBottom 2
WINDOW 3 32 56 VTop 2
SYMATTR InstName R60
SYMATTR Value 20k
SYMBOL res -4896 -5952 R180
WINDOW 0 36 76 Left 2
WINDOW 3 36 40 Left 2
SYMATTR InstName R61
SYMATTR Value 1k
SYMBOL NE5532 -4784 -6064 R0
SYMATTR InstName U8
SYMBOL res -6160 -5792 R90
WINDOW 0 0 56 VBottom 2
WINDOW 3 32 56 VTop 2
SYMATTR InstName R62
SYMATTR Value 6.8k
SYMBOL res -6032 -5792 R90
WINDOW 0 0 56 VBottom 2
WINDOW 3 32 56 VTop 2
SYMATTR InstName R63
SYMATTR Value 1.6k
SYMBOL cap -6000 -5744 R0
SYMATTR InstName C22
SYMATTR Value 1n
SYMBOL NE5532 -5776 -5760 R0
SYMATTR InstName U9
SYMBOL cap -2336 -6016 R90
WINDOW 0 0 32 VBottom 2
WINDOW 3 32 32 VTop 2
SYMATTR InstName C23
SYMATTR Value 100n
SYMBOL cap -2336 -5936 R90
WINDOW 0 0 32 VBottom 2
WINDOW 3 32 32 VTop 2
SYMATTR InstName C24
SYMATTR Value 100n
SYMBOL res -2192 -6016 R90
WINDOW 0 0 56 VBottom 2
WINDOW 3 32 56 VTop 2
SYMATTR InstName R28
SYMATTR Value 10k
SYMBOL res -2192 -5936 R90
WINDOW 0 0 56 VBottom 2
WINDOW 3 32 56 VTop 2
SYMATTR InstName R64
SYMATTR Value 10k
SYMBOL res -2160 -6112 R0
SYMATTR InstName R65
SYMATTR Value 15k
SYMBOL res -1984 -5856 R90
WINDOW 0 0 56 VBottom 2
WINDOW 3 32 56 VTop 2
SYMATTR InstName R66
SYMATTR Value 15k
SYMBOL NE5532 -2032 -5968 R0
SYMATTR InstName U10
SYMBOL res -2800 -5744 R90
WINDOW 0 0 56 VBottom 2
WINDOW 3 32 56 VTop 2
SYMATTR InstName R91
SYMATTR Value 10k
SYMBOL voltage -3856 -6736 R0
WINDOW 123 24 44 Left 2
WINDOW 39 0 0 Left 0
SYMATTR Value2 AC 1
SYMATTR InstName V3
SYMATTR Value SINE(0 0.2 2k)
SYMBOL res -5328 -5168 R90
WINDOW 0 0 56 VBottom 2
WINDOW 3 32 56 VTop 2
SYMATTR InstName R200
SYMATTR Value 22k
SYMBOL res -5232 -5040 R180
WINDOW 0 36 76 Left 2
WINDOW 3 36 40 Left 2
SYMATTR InstName R201
SYMATTR Value 430
SYMBOL cap -5136 -5168 R90
WINDOW 0 0 32 VBottom 2
WINDOW 3 32 32 VTop 2
SYMATTR InstName C200
SYMATTR Value 1n
SYMBOL cap -5136 -5376 R90
WINDOW 0 0 32 VBottom 2
WINDOW 3 32 32 VTop 2
SYMATTR InstName C201
SYMATTR Value 1n
SYMBOL res -4992 -5312 R90
WINDOW 0 0 56 VBottom 2
WINDOW 3 32 56 VTop 2
SYMATTR InstName R202
SYMATTR Value 43k
SYMBOL NE5532 -4912 -5168 R0
SYMATTR InstName U200
TEXT -5320 -5448 Left 2 ;Second 38k bandpass, Q 5, removes 19k leftover from the carrier
TEXT -4400 -6848 Left 2 ;Power supply
TEXT -3824 -5344 Left 2 ;Adding inverting amplifier + negation with inverting amplifier
TEXT -3456 -6184 Left 2 ;Differential amplifier + Buffer + AM modulator
TEXT -1496 -6176 Left 2 ;Adding inverting amplifier + negation with inverting amplifier
TEXT -4008 -6840 Left 2 ;Simulation G and D waves
TEXT -4456 -6408 Left 2 !.tran 0 20m 0 1u
TEXT -4240 -6408 Left 2 !.lib tl072.cir
TEXT -4072 -6408 Left 2 !.lib mc1496.lib
TEXT -3864 -6408 Left 2 !.lib NE5532.sub
TEXT -2048 -5472 Left 2 ;Composite low pass filter, 6th order Butterworth, 65 kHz
TEXT -4456 -6456 Left 2 !.save V(OUT) V(output_nonfiltered) V(sine38k) V(sine38k_raw) V(G) V(D) V(G+D) V(G-D) V(mod_diff) V(sine19k)
TEXT -6208 -6192 Left 2 ;Pilot Frequency Generation (Sine 19k)
TEXT -6984 -5464 Left 2 ;Carrier Frequency Generation (Sine 38k)
TEXT -4096 -6176 Left 6 ;1
TEXT -4096 -5440 Left 6 ;2
TEXT -4248 -6952 Left 2 ;Power Supply + Left/Right Wave Generation
TEXT -3560 -6960 Left 6 ;0
TEXT -3576 -5464 Left 2 ;Mono Wave Generation
TEXT -3032 -5448 Left 6 ;3
TEXT -1928 -6176 Left 6 ;4
TEXT -472 -5448 Left 6 ;6
TEXT -464 -6184 Left 6 ;5
RECTANGLE Normal -3520 -6496 -4160 -6896
RECTANGLE Normal -4480 -6496 -4176 -6896
RECTANGLE Normal -7728 -5536 -4016 -6240
RECTANGLE Normal -7728 -5008 -4016 -5504
RECTANGLE Normal -3488 -6304 -4496 -7008
RECTANGLE Normal -2960 -5008 -3968 -5504
RECTANGLE Normal -1840 -5536 -3968 -6240
RECTANGLE Normal -384 -5504 -2944 -5008
RECTANGLE Normal -384 -5536 -1808 -6240
